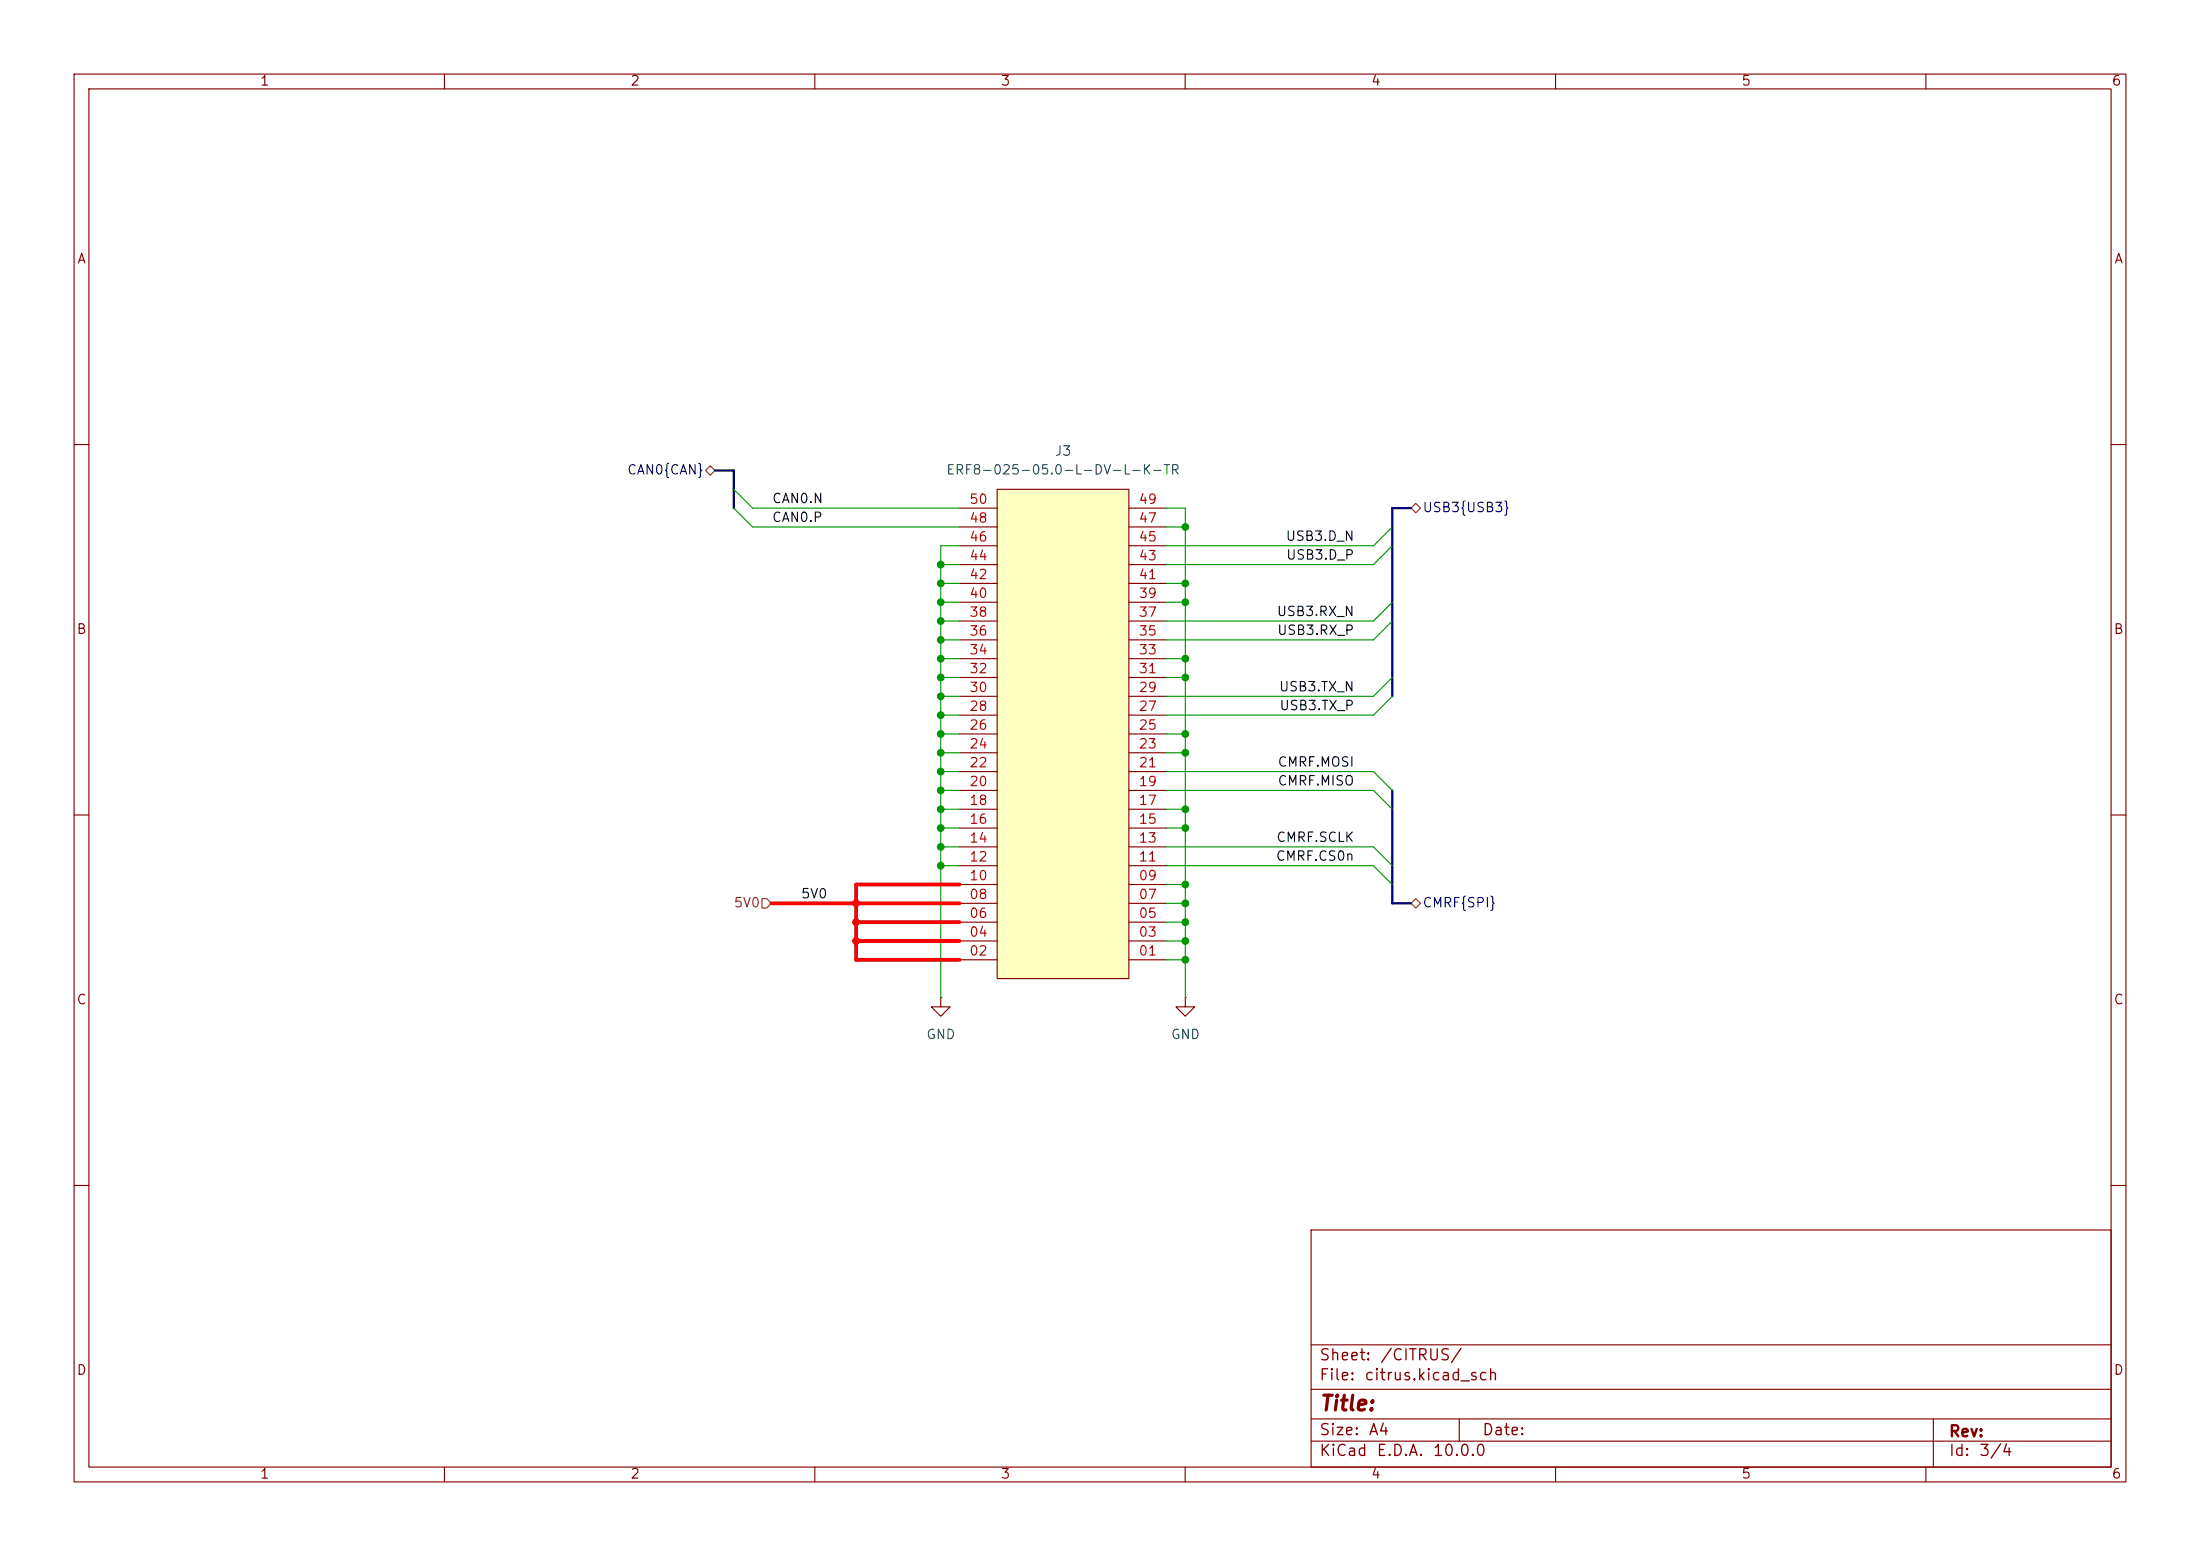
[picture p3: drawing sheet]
(kicad_sch
 (version 20260306)
 (generator "eeschema")
 (generator_version "10.0")
 (paper "A4")
 (lib_symbols
  (symbol "library:ERF8-025-05.0-L-DV-L-K-TR" (exclude_from_sim no) (in_bom yes) (on_board yes)
   (in_pos_files yes)
   (duplicate_pin_numbers_are_jumpers no)
   (property "Reference" "J" (at 0 38.1 0) (show_name no) (do_not_autoplace no) (effects (font (size 1.27 1.27))))
   (property "Value" "ERF8-025-05.0-L-DV-L-K-TR" (at 0 35.56 0) (show_name no) (do_not_autoplace no) (effects (font (size 1.27 1.27))))
   (property "Footprint" "library:SAMTEC_ERF8-025-05.0-L-DV-L-K-TR" (at 0 -41.91 0) (show_name no) (do_not_autoplace no) (hide yes) (effects (font (size 1.27 1.27))))
   (property "Datasheet" "" (at 0 0 0) (show_name no) (do_not_autoplace no) (hide yes) (effects (font (size 1.27 1.27))))
   (property "Description" "" (at 0 0 0) (show_name no) (do_not_autoplace no) (hide yes) (effects (font (size 1.27 1.27))))
   (symbol "ERF8-025-05.0-L-DV-L-K-TR_1_1"
    (rectangle (start -8.89 33.02) (end 8.89 -33.02) (stroke (width 0) (type solid)) (fill (type color) (color 255 255 194 1)))
    (pin passive line (at 13.97 -30.48 180) (length 5.08) (name "" (effects (font (size 1.27 1.27)))) (number "01" (effects (font (size 1.27 1.27)))))
    (pin passive line (at -13.97 -30.48 0) (length 5.08) (name "" (effects (font (size 1.27 1.27)))) (number "02" (effects (font (size 1.27 1.27)))))
    (pin passive line (at 13.97 -27.94 180) (length 5.08) (name "" (effects (font (size 1.27 1.27)))) (number "03" (effects (font (size 1.27 1.27)))))
    (pin passive line (at -13.97 -27.94 0) (length 5.08) (name "" (effects (font (size 1.27 1.27)))) (number "04" (effects (font (size 1.27 1.27)))))
    (pin passive line (at 13.97 -25.4 180) (length 5.08) (name "" (effects (font (size 1.27 1.27)))) (number "05" (effects (font (size 1.27 1.27)))))
    (pin passive line (at -13.97 -25.4 0) (length 5.08) (name "" (effects (font (size 1.27 1.27)))) (number "06" (effects (font (size 1.27 1.27)))))
    (pin passive line (at 13.97 -22.86 180) (length 5.08) (name "" (effects (font (size 1.27 1.27)))) (number "07" (effects (font (size 1.27 1.27)))))
    (pin passive line (at -13.97 -22.86 0) (length 5.08) (name "" (effects (font (size 1.27 1.27)))) (number "08" (effects (font (size 1.27 1.27)))))
    (pin passive line (at 13.97 -20.32 180) (length 5.08) (name "" (effects (font (size 1.27 1.27)))) (number "09" (effects (font (size 1.27 1.27)))))
    (pin passive line (at -13.97 -20.32 0) (length 5.08) (name "" (effects (font (size 1.27 1.27)))) (number "10" (effects (font (size 1.27 1.27)))))
    (pin passive line (at 13.97 -17.78 180) (length 5.08) (name "" (effects (font (size 1.27 1.27)))) (number "11" (effects (font (size 1.27 1.27)))))
    (pin passive line (at -13.97 -17.78 0) (length 5.08) (name "" (effects (font (size 1.27 1.27)))) (number "12" (effects (font (size 1.27 1.27)))))
    (pin passive line (at 13.97 -15.24 180) (length 5.08) (name "" (effects (font (size 1.27 1.27)))) (number "13" (effects (font (size 1.27 1.27)))))
    (pin passive line (at -13.97 -15.24 0) (length 5.08) (name "" (effects (font (size 1.27 1.27)))) (number "14" (effects (font (size 1.27 1.27)))))
    (pin passive line (at 13.97 -12.7 180) (length 5.08) (name "" (effects (font (size 1.27 1.27)))) (number "15" (effects (font (size 1.27 1.27)))))
    (pin passive line (at -13.97 -12.7 0) (length 5.08) (name "" (effects (font (size 1.27 1.27)))) (number "16" (effects (font (size 1.27 1.27)))))
    (pin passive line (at 13.97 -10.16 180) (length 5.08) (name "" (effects (font (size 1.27 1.27)))) (number "17" (effects (font (size 1.27 1.27)))))
    (pin passive line (at -13.97 -10.16 0) (length 5.08) (name "" (effects (font (size 1.27 1.27)))) (number "18" (effects (font (size 1.27 1.27)))))
    (pin passive line (at 13.97 -7.62 180) (length 5.08) (name "" (effects (font (size 1.27 1.27)))) (number "19" (effects (font (size 1.27 1.27)))))
    (pin passive line (at -13.97 -7.62 0) (length 5.08) (name "" (effects (font (size 1.27 1.27)))) (number "20" (effects (font (size 1.27 1.27)))))
    (pin passive line (at 13.97 -5.08 180) (length 5.08) (name "" (effects (font (size 1.27 1.27)))) (number "21" (effects (font (size 1.27 1.27)))))
    (pin passive line (at -13.97 -5.08 0) (length 5.08) (name "" (effects (font (size 1.27 1.27)))) (number "22" (effects (font (size 1.27 1.27)))))
    (pin passive line (at 13.97 -2.54 180) (length 5.08) (name "" (effects (font (size 1.27 1.27)))) (number "23" (effects (font (size 1.27 1.27)))))
    (pin passive line (at -13.97 -2.54 0) (length 5.08) (name "" (effects (font (size 1.27 1.27)))) (number "24" (effects (font (size 1.27 1.27)))))
    (pin passive line (at 13.97 0 180) (length 5.08) (name "" (effects (font (size 1.27 1.27)))) (number "25" (effects (font (size 1.27 1.27)))))
    (pin passive line (at -13.97 0 0) (length 5.08) (name "" (effects (font (size 1.27 1.27)))) (number "26" (effects (font (size 1.27 1.27)))))
    (pin passive line (at 13.97 2.54 180) (length 5.08) (name "" (effects (font (size 1.27 1.27)))) (number "27" (effects (font (size 1.27 1.27)))))
    (pin passive line (at -13.97 2.54 0) (length 5.08) (name "" (effects (font (size 1.27 1.27)))) (number "28" (effects (font (size 1.27 1.27)))))
    (pin passive line (at 13.97 5.08 180) (length 5.08) (name "" (effects (font (size 1.27 1.27)))) (number "29" (effects (font (size 1.27 1.27)))))
    (pin passive line (at -13.97 5.08 0) (length 5.08) (name "" (effects (font (size 1.27 1.27)))) (number "30" (effects (font (size 1.27 1.27)))))
    (pin passive line (at 13.97 7.62 180) (length 5.08) (name "" (effects (font (size 1.27 1.27)))) (number "31" (effects (font (size 1.27 1.27)))))
    (pin passive line (at -13.97 7.62 0) (length 5.08) (name "" (effects (font (size 1.27 1.27)))) (number "32" (effects (font (size 1.27 1.27)))))
    (pin passive line (at 13.97 10.16 180) (length 5.08) (name "" (effects (font (size 1.27 1.27)))) (number "33" (effects (font (size 1.27 1.27)))))
    (pin passive line (at -13.97 10.16 0) (length 5.08) (name "" (effects (font (size 1.27 1.27)))) (number "34" (effects (font (size 1.27 1.27)))))
    (pin passive line (at 13.97 12.7 180) (length 5.08) (name "" (effects (font (size 1.27 1.27)))) (number "35" (effects (font (size 1.27 1.27)))))
    (pin passive line (at -13.97 12.7 0) (length 5.08) (name "" (effects (font (size 1.27 1.27)))) (number "36" (effects (font (size 1.27 1.27)))))
    (pin passive line (at 13.97 15.24 180) (length 5.08) (name "" (effects (font (size 1.27 1.27)))) (number "37" (effects (font (size 1.27 1.27)))))
    (pin passive line (at -13.97 15.24 0) (length 5.08) (name "" (effects (font (size 1.27 1.27)))) (number "38" (effects (font (size 1.27 1.27)))))
    (pin passive line (at 13.97 17.78 180) (length 5.08) (name "" (effects (font (size 1.27 1.27)))) (number "39" (effects (font (size 1.27 1.27)))))
    (pin passive line (at -13.97 17.78 0) (length 5.08) (name "" (effects (font (size 1.27 1.27)))) (number "40" (effects (font (size 1.27 1.27)))))
    (pin passive line (at 13.97 20.32 180) (length 5.08) (name "" (effects (font (size 1.27 1.27)))) (number "41" (effects (font (size 1.27 1.27)))))
    (pin passive line (at -13.97 20.32 0) (length 5.08) (name "" (effects (font (size 1.27 1.27)))) (number "42" (effects (font (size 1.27 1.27)))))
    (pin passive line (at 13.97 22.86 180) (length 5.08) (name "" (effects (font (size 1.27 1.27)))) (number "43" (effects (font (size 1.27 1.27)))))
    (pin passive line (at -13.97 22.86 0) (length 5.08) (name "" (effects (font (size 1.27 1.27)))) (number "44" (effects (font (size 1.27 1.27)))))
    (pin passive line (at 13.97 25.4 180) (length 5.08) (name "" (effects (font (size 1.27 1.27)))) (number "45" (effects (font (size 1.27 1.27)))))
    (pin passive line (at -13.97 25.4 0) (length 5.08) (name "" (effects (font (size 1.27 1.27)))) (number "46" (effects (font (size 1.27 1.27)))))
    (pin passive line (at 13.97 27.94 180) (length 5.08) (name "" (effects (font (size 1.27 1.27)))) (number "47" (effects (font (size 1.27 1.27)))))
    (pin passive line (at -13.97 27.94 0) (length 5.08) (name "" (effects (font (size 1.27 1.27)))) (number "48" (effects (font (size 1.27 1.27)))))
    (pin passive line (at 13.97 30.48 180) (length 5.08) (name "" (effects (font (size 1.27 1.27)))) (number "49" (effects (font (size 1.27 1.27)))))
    (pin passive line (at -13.97 30.48 0) (length 5.08) (name "" (effects (font (size 1.27 1.27)))) (number "50" (effects (font (size 1.27 1.27))))))
   (embedded_fonts no))
  (symbol "library:GND"
   (power global)
   (pin_numbers (hide yes))
   (pin_names
    (offset 0) (hide yes)) (exclude_from_sim no) (in_bom yes) (on_board yes)
   (in_pos_files yes)
   (duplicate_pin_numbers_are_jumpers no)
   (property "Reference" "#PWR" (at 0 -6.35 0) (show_name no) (do_not_autoplace no) (hide yes) (effects (font (size 1.27 1.27))))
   (property "Value" "GND" (at 0 -3.81 0) (show_name no) (do_not_autoplace no) (effects (font (size 1.27 1.27))))
   (property "Footprint" "" (at 0 0 0) (show_name no) (do_not_autoplace no) (hide yes) (effects (font (size 1.27 1.27))))
   (property "Datasheet" "" (at 0 0 0) (show_name no) (do_not_autoplace no) (hide yes) (effects (font (size 1.27 1.27))))
   (property "Description" "Power symbol creates a global label with name \"GND\" , ground" (at 0 0 0) (show_name no) (do_not_autoplace no) (hide yes) (effects (font (size 1.27 1.27))))
   (symbol "GND_0_1"
    (polyline (pts (xy 0 0) (xy 0 -1.27) (xy 1.27 -1.27) (xy 0 -2.54) (xy -1.27 -1.27) (xy 0 -1.27)) (stroke (width 0) (type default)) (fill (type none))))
   (symbol "GND_1_1"
    (pin power_in line (at 0 0 270) (length 0) (name "" (effects (font (size 1.27 1.27)))) (number "1" (effects (font (size 1.27 1.27))))))
   (embedded_fonts no)))
 (junction
  (at 160.02 71.12)
  (diameter 0)
  (color 0 0 0 0))
 (junction
  (at 160.02 88.9)
  (diameter 0)
  (color 0 0 0 0))
 (junction
  (at 127 76.2)
  (diameter 0)
  (color 0 0 0 0))
 (junction
  (at 127 96.52)
  (diameter 0)
  (color 0 0 0 0))
 (junction
  (at 127 104.14)
  (diameter 0)
  (color 0 0 0 0))
 (junction
  (at 127 78.74)
  (diameter 0)
  (color 0 0 0 0))
 (junction
  (at 160.02 129.54)
  (diameter 0)
  (color 0 0 0 0))
 (junction
  (at 127 81.28)
  (diameter 0)
  (color 0 0 0 0))
 (junction
  (at 160.02 121.92)
  (diameter 0)
  (color 0 0 0 0))
 (junction
  (at 160.02 119.38)
  (diameter 0)
  (color 0 0 0 0))
 (junction
  (at 160.02 99.06)
  (diameter 0)
  (color 0 0 0 0))
 (junction
  (at 160.02 111.76)
  (diameter 0)
  (color 0 0 0 0))
 (junction
  (at 160.02 109.22)
  (diameter 0)
  (color 0 0 0 0))
 (junction
  (at 127 111.76)
  (diameter 0)
  (color 0 0 0 0))
 (junction
  (at 127 83.82)
  (diameter 0)
  (color 0 0 0 0))
 (junction
  (at 127 101.6)
  (diameter 0)
  (color 0 0 0 0))
 (junction
  (at 115.57 121.92)
  (diameter 0)
  (color 255 0 0 1))
 (junction
  (at 127 88.9)
  (diameter 0)
  (color 0 0 0 0))
 (junction
  (at 127 109.22)
  (diameter 0)
  (color 0 0 0 0))
 (junction
  (at 160.02 81.28)
  (diameter 0)
  (color 0 0 0 0))
 (junction
  (at 160.02 91.44)
  (diameter 0)
  (color 0 0 0 0))
 (junction
  (at 127 91.44)
  (diameter 0)
  (color 0 0 0 0))
 (junction
  (at 160.02 127)
  (diameter 0)
  (color 0 0 0 0))
 (junction
  (at 115.57 124.46)
  (diameter 0)
  (color 255 0 0 1))
 (junction
  (at 127 99.06)
  (diameter 0)
  (color 0 0 0 0))
 (junction
  (at 127 114.3)
  (diameter 0)
  (color 0 0 0 0))
 (junction
  (at 160.02 101.6)
  (diameter 0)
  (color 0 0 0 0))
 (junction
  (at 127 93.98)
  (diameter 0)
  (color 0 0 0 0))
 (junction
  (at 127 86.36)
  (diameter 0)
  (color 0 0 0 0))
 (junction
  (at 127 116.84)
  (diameter 0)
  (color 0 0 0 0))
 (junction
  (at 127 106.68)
  (diameter 0)
  (color 0 0 0 0))
 (junction
  (at 115.57 127)
  (diameter 0)
  (color 255 0 0 1))
 (junction
  (at 160.02 124.46)
  (diameter 0)
  (color 0 0 0 0))
 (junction
  (at 160.02 78.74)
  (diameter 0)
  (color 0 0 0 0))
 (bus_entry
  (at 187.96 91.44)
  (size -2.54 2.54)
  (stroke (width 0) (type default)))
 (bus_entry
  (at 187.96 83.82)
  (size -2.54 2.54)
  (stroke (width 0) (type default)))
 (bus_entry
  (at 187.96 81.28)
  (size -2.54 2.54)
  (stroke (width 0) (type default)))
 (bus_entry
  (at 187.96 93.98)
  (size -2.54 2.54)
  (stroke (width 0) (type default)))
 (bus_entry
  (at 99.06 66.04)
  (size 2.54 2.54)
  (stroke (width 0) (type default)))
 (bus_entry
  (at 187.96 119.38)
  (size -2.54 -2.54)
  (stroke (width 0) (type default)))
 (bus_entry
  (at 187.96 71.12)
  (size -2.54 2.54)
  (stroke (width 0) (type default)))
 (bus_entry
  (at 187.96 73.66)
  (size -2.54 2.54)
  (stroke (width 0) (type default)))
 (bus_entry
  (at 99.06 68.58)
  (size 2.54 2.54)
  (stroke (width 0) (type default)))
 (bus_entry
  (at 187.96 116.84)
  (size -2.54 -2.54)
  (stroke (width 0) (type default)))
 (bus_entry
  (at 187.96 106.68)
  (size -2.54 -2.54)
  (stroke (width 0) (type default)))
 (bus_entry
  (at 187.96 109.22)
  (size -2.54 -2.54)
  (stroke (width 0) (type default)))
 (wire
  (pts (xy 127 78.74) (xy 129.54 78.74))
  (stroke (width 0) (type default)))
 (wire
  (pts (xy 129.54 96.52) (xy 127 96.52))
  (stroke (width 0) (type default)))
 (wire
  (pts (xy 127 88.9) (xy 127 91.44))
  (stroke (width 0) (type default)))
 (wire
  (pts (xy 115.57 121.92) (xy 129.54 121.92))
  (stroke (width 0.508) (type default) (color 255 0 0 1)))
 (wire
  (pts (xy 129.54 93.98) (xy 127 93.98))
  (stroke (width 0) (type default)))
 (wire
  (pts (xy 157.48 83.82) (xy 185.42 83.82))
  (stroke (width 0) (type default)))
 (wire
  (pts (xy 127 91.44) (xy 127 93.98))
  (stroke (width 0) (type default)))
 (wire
  (pts (xy 160.02 101.6) (xy 160.02 109.22))
  (stroke (width 0) (type default)))
 (wire
  (pts (xy 104.14 121.92) (xy 115.57 121.92))
  (stroke (width 0.508) (type default) (color 255 0 0 1)))
 (bus
  (pts (xy 187.96 73.66) (xy 187.96 81.28))
  (stroke (width 0) (type default)))
 (wire
  (pts (xy 127 81.28) (xy 127 83.82))
  (stroke (width 0) (type default)))
 (wire
  (pts (xy 127 109.22) (xy 127 111.76))
  (stroke (width 0) (type default)))
 (bus
  (pts (xy 187.96 91.44) (xy 187.96 93.98))
  (stroke (width 0) (type default)))
 (wire
  (pts (xy 127 81.28) (xy 129.54 81.28))
  (stroke (width 0) (type default)))
 (wire
  (pts (xy 115.57 119.38) (xy 129.54 119.38))
  (stroke (width 0.508) (type default) (color 255 0 0 1)))
 (bus
  (pts (xy 187.96 116.84) (xy 187.96 109.22))
  (stroke (width 0) (type default)))
 (wire
  (pts (xy 160.02 127) (xy 157.48 127))
  (stroke (width 0) (type default)))
 (wire
  (pts (xy 160.02 129.54) (xy 157.48 129.54))
  (stroke (width 0) (type default)))
 (wire
  (pts (xy 160.02 111.76) (xy 160.02 119.38))
  (stroke (width 0) (type default)))
 (bus
  (pts (xy 187.96 68.58) (xy 187.96 71.12))
  (stroke (width 0) (type default)))
 (wire
  (pts (xy 127 96.52) (xy 127 99.06))
  (stroke (width 0) (type default)))
 (wire
  (pts (xy 160.02 99.06) (xy 160.02 101.6))
  (stroke (width 0) (type default)))
 (wire
  (pts (xy 127 86.36) (xy 127 88.9))
  (stroke (width 0) (type default)))
 (wire
  (pts (xy 127 78.74) (xy 127 81.28))
  (stroke (width 0) (type default)))
 (wire
  (pts (xy 127 76.2) (xy 127 78.74))
  (stroke (width 0) (type default)))
 (wire
  (pts (xy 160.02 101.6) (xy 157.48 101.6))
  (stroke (width 0) (type default)))
 (wire
  (pts (xy 160.02 91.44) (xy 157.48 91.44))
  (stroke (width 0) (type default)))
 (wire
  (pts (xy 127 83.82) (xy 127 86.36))
  (stroke (width 0) (type default)))
 (wire
  (pts (xy 115.57 129.54) (xy 129.54 129.54))
  (stroke (width 0.508) (type default) (color 255 0 0 1)))
 (wire
  (pts (xy 129.54 73.66) (xy 127 73.66))
  (stroke (width 0) (type default)))
 (wire
  (pts (xy 127 106.68) (xy 127 109.22))
  (stroke (width 0) (type default)))
 (wire
  (pts (xy 160.02 109.22) (xy 157.48 109.22))
  (stroke (width 0) (type default)))
 (wire
  (pts (xy 129.54 106.68) (xy 127 106.68))
  (stroke (width 0) (type default)))
 (wire
  (pts (xy 127 111.76) (xy 129.54 111.76))
  (stroke (width 0) (type default)))
 (wire
  (pts (xy 157.48 104.14) (xy 185.42 104.14))
  (stroke (width 0) (type default)))
 (wire
  (pts (xy 127 109.22) (xy 129.54 109.22))
  (stroke (width 0) (type default)))
 (wire
  (pts (xy 129.54 86.36) (xy 127 86.36))
  (stroke (width 0) (type default)))
 (wire
  (pts (xy 127 88.9) (xy 129.54 88.9))
  (stroke (width 0) (type default)))
 (wire
  (pts (xy 127 114.3) (xy 127 116.84))
  (stroke (width 0) (type default)))
 (wire
  (pts (xy 160.02 124.46) (xy 157.48 124.46))
  (stroke (width 0) (type default)))
 (wire
  (pts (xy 157.48 73.66) (xy 185.42 73.66))
  (stroke (width 0) (type default)))
 (wire
  (pts (xy 115.57 121.92) (xy 115.57 124.46))
  (stroke (width 0.508) (type default) (color 255 0 0 1)))
 (wire
  (pts (xy 160.02 81.28) (xy 157.48 81.28))
  (stroke (width 0) (type default)))
 (wire
  (pts (xy 160.02 71.12) (xy 160.02 78.74))
  (stroke (width 0) (type default)))
 (wire
  (pts (xy 160.02 111.76) (xy 157.48 111.76))
  (stroke (width 0) (type default)))
 (wire
  (pts (xy 160.02 88.9) (xy 160.02 91.44))
  (stroke (width 0) (type default)))
 (wire
  (pts (xy 129.54 76.2) (xy 127 76.2))
  (stroke (width 0) (type default)))
 (wire
  (pts (xy 127 101.6) (xy 127 104.14))
  (stroke (width 0) (type default)))
 (bus
  (pts (xy 190.5 68.58) (xy 187.96 68.58))
  (stroke (width 0) (type default)))
 (wire
  (pts (xy 129.54 104.14) (xy 127 104.14))
  (stroke (width 0) (type default)))
 (wire
  (pts (xy 127 116.84) (xy 127 134.62))
  (stroke (width 0) (type default)))
 (wire
  (pts (xy 157.48 76.2) (xy 185.42 76.2))
  (stroke (width 0) (type default)))
 (wire
  (pts (xy 127 91.44) (xy 129.54 91.44))
  (stroke (width 0) (type default)))
 (bus
  (pts (xy 99.06 63.5) (xy 99.06 66.04))
  (stroke (width 0) (type default)))
 (wire
  (pts (xy 101.6 71.12) (xy 129.54 71.12))
  (stroke (width 0) (type default)))
 (bus
  (pts (xy 187.96 121.92) (xy 187.96 119.38))
  (stroke (width 0) (type default)))
 (wire
  (pts (xy 115.57 119.38) (xy 115.57 121.92))
  (stroke (width 0.508) (type default) (color 255 0 0 1)))
 (wire
  (pts (xy 160.02 124.46) (xy 160.02 127))
  (stroke (width 0) (type default)))
 (wire
  (pts (xy 127 73.66) (xy 127 76.2))
  (stroke (width 0) (type default)))
 (wire
  (pts (xy 115.57 124.46) (xy 129.54 124.46))
  (stroke (width 0.508) (type default) (color 255 0 0 1)))
 (wire
  (pts (xy 160.02 119.38) (xy 157.48 119.38))
  (stroke (width 0) (type default)))
 (wire
  (pts (xy 129.54 83.82) (xy 127 83.82))
  (stroke (width 0) (type default)))
 (wire
  (pts (xy 127 99.06) (xy 129.54 99.06))
  (stroke (width 0) (type default)))
 (wire
  (pts (xy 157.48 106.68) (xy 185.42 106.68))
  (stroke (width 0) (type default)))
 (wire
  (pts (xy 160.02 121.92) (xy 160.02 124.46))
  (stroke (width 0) (type default)))
 (bus
  (pts (xy 187.96 106.68) (xy 187.96 109.22))
  (stroke (width 0) (type default)))
 (wire
  (pts (xy 160.02 68.58) (xy 157.48 68.58))
  (stroke (width 0) (type default)))
 (bus
  (pts (xy 187.96 71.12) (xy 187.96 73.66))
  (stroke (width 0) (type default)))
 (wire
  (pts (xy 160.02 78.74) (xy 157.48 78.74))
  (stroke (width 0) (type default)))
 (wire
  (pts (xy 160.02 129.54) (xy 160.02 134.62))
  (stroke (width 0) (type default)))
 (wire
  (pts (xy 115.57 127) (xy 115.57 129.54))
  (stroke (width 0.508) (type default) (color 255 0 0 1)))
 (wire
  (pts (xy 160.02 71.12) (xy 157.48 71.12))
  (stroke (width 0) (type default)))
 (wire
  (pts (xy 160.02 127) (xy 160.02 129.54))
  (stroke (width 0) (type default)))
 (wire
  (pts (xy 160.02 68.58) (xy 160.02 71.12))
  (stroke (width 0) (type default)))
 (wire
  (pts (xy 115.57 124.46) (xy 115.57 127))
  (stroke (width 0.508) (type default) (color 255 0 0 1)))
 (wire
  (pts (xy 160.02 99.06) (xy 157.48 99.06))
  (stroke (width 0) (type default)))
 (wire
  (pts (xy 160.02 119.38) (xy 160.02 121.92))
  (stroke (width 0) (type default)))
 (wire
  (pts (xy 129.54 116.84) (xy 127 116.84))
  (stroke (width 0) (type default)))
 (wire
  (pts (xy 127 101.6) (xy 129.54 101.6))
  (stroke (width 0) (type default)))
 (wire
  (pts (xy 157.48 114.3) (xy 185.42 114.3))
  (stroke (width 0) (type default)))
 (wire
  (pts (xy 160.02 91.44) (xy 160.02 99.06))
  (stroke (width 0) (type default)))
 (wire
  (pts (xy 157.48 86.36) (xy 185.42 86.36))
  (stroke (width 0) (type default)))
 (bus
  (pts (xy 187.96 81.28) (xy 187.96 83.82))
  (stroke (width 0) (type default)))
 (wire
  (pts (xy 115.57 127) (xy 129.54 127))
  (stroke (width 0.508) (type default) (color 255 0 0 1)))
 (wire
  (pts (xy 129.54 114.3) (xy 127 114.3))
  (stroke (width 0) (type default)))
 (bus
  (pts (xy 187.96 83.82) (xy 187.96 91.44))
  (stroke (width 0) (type default)))
 (wire
  (pts (xy 127 93.98) (xy 127 96.52))
  (stroke (width 0) (type default)))
 (wire
  (pts (xy 157.48 116.84) (xy 185.42 116.84))
  (stroke (width 0) (type default)))
 (wire
  (pts (xy 157.48 93.98) (xy 185.42 93.98))
  (stroke (width 0) (type default)))
 (wire
  (pts (xy 127 104.14) (xy 127 106.68))
  (stroke (width 0) (type default)))
 (wire
  (pts (xy 127 111.76) (xy 127 114.3))
  (stroke (width 0) (type default)))
 (wire
  (pts (xy 160.02 121.92) (xy 157.48 121.92))
  (stroke (width 0) (type default)))
 (wire
  (pts (xy 127 99.06) (xy 127 101.6))
  (stroke (width 0) (type default)))
 (bus
  (pts (xy 187.96 119.38) (xy 187.96 116.84))
  (stroke (width 0) (type default)))
 (bus
  (pts (xy 99.06 66.04) (xy 99.06 68.58))
  (stroke (width 0) (type default)))
 (wire
  (pts (xy 160.02 78.74) (xy 160.02 81.28))
  (stroke (width 0) (type default)))
 (wire
  (pts (xy 160.02 109.22) (xy 160.02 111.76))
  (stroke (width 0) (type default)))
 (wire
  (pts (xy 157.48 96.52) (xy 185.42 96.52))
  (stroke (width 0) (type default)))
 (wire
  (pts (xy 160.02 81.28) (xy 160.02 88.9))
  (stroke (width 0) (type default)))
 (wire
  (pts (xy 101.6 68.58) (xy 129.54 68.58))
  (stroke (width 0) (type default)))
 (bus
  (pts (xy 187.96 121.92) (xy 190.5 121.92))
  (stroke (width 0) (type default)))
 (wire
  (pts (xy 160.02 88.9) (xy 157.48 88.9))
  (stroke (width 0) (type default)))
 (bus
  (pts (xy 96.52 63.5) (xy 99.06 63.5))
  (stroke (width 0) (type default)))
 (label "CAN0.P"
  (at 104.14 71.12 0)
  (effects (font (size 1.27 1.27)) (justify left bottom)))
 (label "5V0"
  (at 111.76 121.92 180)
  (effects (font (size 1.27 1.27)) (justify right bottom)))
 (label "CMRF.MISO"
  (at 182.88 106.68 180)
  (effects (font (size 1.27 1.27)) (justify right bottom)))
 (label "USB3.RX_N"
  (at 182.88 83.82 180)
  (effects (font (size 1.27 1.27)) (justify right bottom)))
 (label "USB3.TX_P"
  (at 182.88 96.52 180)
  (effects (font (size 1.27 1.27)) (justify right bottom)))
 (label "USB3.D_N"
  (at 182.88 73.66 180)
  (effects (font (size 1.27 1.27)) (justify right bottom)))
 (label "USB3.TX_N"
  (at 182.88 93.98 180)
  (effects (font (size 1.27 1.27)) (justify right bottom)))
 (label "USB3.RX_P"
  (at 182.88 86.36 180)
  (effects (font (size 1.27 1.27)) (justify right bottom)))
 (label "CMRF.MOSI"
  (at 182.88 104.14 180)
  (effects (font (size 1.27 1.27)) (justify right bottom)))
 (label "CMRF.CS0n"
  (at 182.88 116.84 180)
  (effects (font (size 1.27 1.27)) (justify right bottom)))
 (label "CMRF.SCLK"
  (at 182.88 114.3 180)
  (effects (font (size 1.27 1.27)) (justify right bottom)))
 (label "USB3.D_P"
  (at 182.88 76.2 180)
  (effects (font (size 1.27 1.27)) (justify right bottom)))
 (label "CAN0.N"
  (at 104.14 68.58 0)
  (effects (font (size 1.27 1.27)) (justify left bottom)))
 (hierarchical_label "USB3{USB3}"
  (shape bidirectional)
  (at 190.5 68.58 0)
  (effects (font (size 1.27 1.27)) (justify left)))
 (hierarchical_label "CMRF{SPI}"
  (shape bidirectional)
  (at 190.5 121.92 0)
  (effects (font (size 1.27 1.27)) (justify left)))
 (hierarchical_label "CAN0{CAN}"
  (shape bidirectional)
  (at 96.52 63.5 180)
  (effects (font (size 1.27 1.27)) (justify right)))
 (hierarchical_label "5V0"
  (shape input)
  (at 104.14 121.92 180)
  (effects (font (size 1.27 1.27)) (justify right)))
 (symbol
  (lib_id "library:GND")
  (at 160.02 134.62 0)
  (unit 1)
  (body_style 1)
  (exclude_from_sim no)
  (in_bom yes)
  (on_board yes)
  (in_pos_files yes)
  (dnp no)
  (fields_autoplaced yes)
  (property "Reference" "#PWR012" (at 160.02 140.97 0) (hide yes) (show_name no) (do_not_autoplace no) (effects (font (size 1.27 1.27))))
  (property "Value" "GND" (at 160.02 139.7 0) (show_name no) (do_not_autoplace no) (effects (font (size 1.27 1.27))))
  (property "Footprint" "" (at 160.02 134.62 0) (hide yes) (show_name no) (do_not_autoplace no) (effects (font (size 1.27 1.27))))
  (property "Datasheet" "" (at 160.02 134.62 0) (hide yes) (show_name no) (do_not_autoplace no) (effects (font (size 1.27 1.27))))
  (property "Description" "Power symbol creates a global label with name \"GND\" , ground" (at 160.02 134.62 0) (hide yes) (show_name no) (do_not_autoplace no) (effects (font (size 1.27 1.27))))
  (pin "1"))
 (symbol
  (lib_id "library:GND")
  (at 127 134.62 0)
  (unit 1)
  (body_style 1)
  (exclude_from_sim no)
  (in_bom yes)
  (on_board yes)
  (in_pos_files yes)
  (dnp no)
  (fields_autoplaced yes)
  (property "Reference" "#PWR011" (at 127 140.97 0) (hide yes) (show_name no) (do_not_autoplace no) (effects (font (size 1.27 1.27))))
  (property "Value" "GND" (at 127 139.7 0) (show_name no) (do_not_autoplace no) (effects (font (size 1.27 1.27))))
  (property "Footprint" "" (at 127 134.62 0) (hide yes) (show_name no) (do_not_autoplace no) (effects (font (size 1.27 1.27))))
  (property "Datasheet" "" (at 127 134.62 0) (hide yes) (show_name no) (do_not_autoplace no) (effects (font (size 1.27 1.27))))
  (property "Description" "Power symbol creates a global label with name \"GND\" , ground" (at 127 134.62 0) (hide yes) (show_name no) (do_not_autoplace no) (effects (font (size 1.27 1.27))))
  (pin "1"))
 (symbol
  (lib_id "library:ERF8-025-05.0-L-DV-L-K-TR")
  (at 143.51 99.06 0)
  (unit 1)
  (body_style 1)
  (exclude_from_sim no)
  (in_bom yes)
  (on_board yes)
  (in_pos_files yes)
  (dnp no)
  (fields_autoplaced yes)
  (property "Reference" "J3" (at 143.51 60.96 0) (show_name no) (do_not_autoplace no) (effects (font (size 1.27 1.27))))
  (property "Value" "ERF8-025-05.0-L-DV-L-K-TR" (at 143.51 63.5 0) (show_name no) (do_not_autoplace no) (effects (font (size 1.27 1.27))))
  (property "Footprint" "library:SAMTEC_ERF8-025-05.0-L-DV-L-K-TR" (at 143.51 99.06 0) (hide yes) (show_name no) (do_not_autoplace no) (effects (font (size 1.27 1.27))))
  (property "Datasheet" "" (at 143.51 99.06 0) (hide yes) (show_name no) (do_not_autoplace no) (effects (font (size 1.27 1.27))))
  (property "Description" "" (at 143.51 99.06 0) (hide yes) (show_name no) (do_not_autoplace no) (effects (font (size 1.27 1.27))))
  (pin "44")
  (pin "42")
  (pin "49")
  (pin "47")
  (pin "30")
  (pin "28")
  (pin "26")
  (pin "24")
  (pin "22")
  (pin "20")
  (pin "18")
  (pin "16")
  (pin "14")
  (pin "12")
  (pin "10")
  (pin "01")
  (pin "03")
  (pin "05")
  (pin "07")
  (pin "40")
  (pin "38")
  (pin "36")
  (pin "34")
  (pin "32")
  (pin "46")
  (pin "50")
  (pin "48")
  (pin "31")
  (pin "29")
  (pin "27")
  (pin "25")
  (pin "23")
  (pin "21")
  (pin "19")
  (pin "17")
  (pin "15")
  (pin "13")
  (pin "11")
  (pin "09")
  (pin "02")
  (pin "04")
  (pin "06")
  (pin "08")
  (pin "33")
  (pin "35")
  (pin "37")
  (pin "39")
  (pin "41")
  (pin "43")
  (pin "45")))
